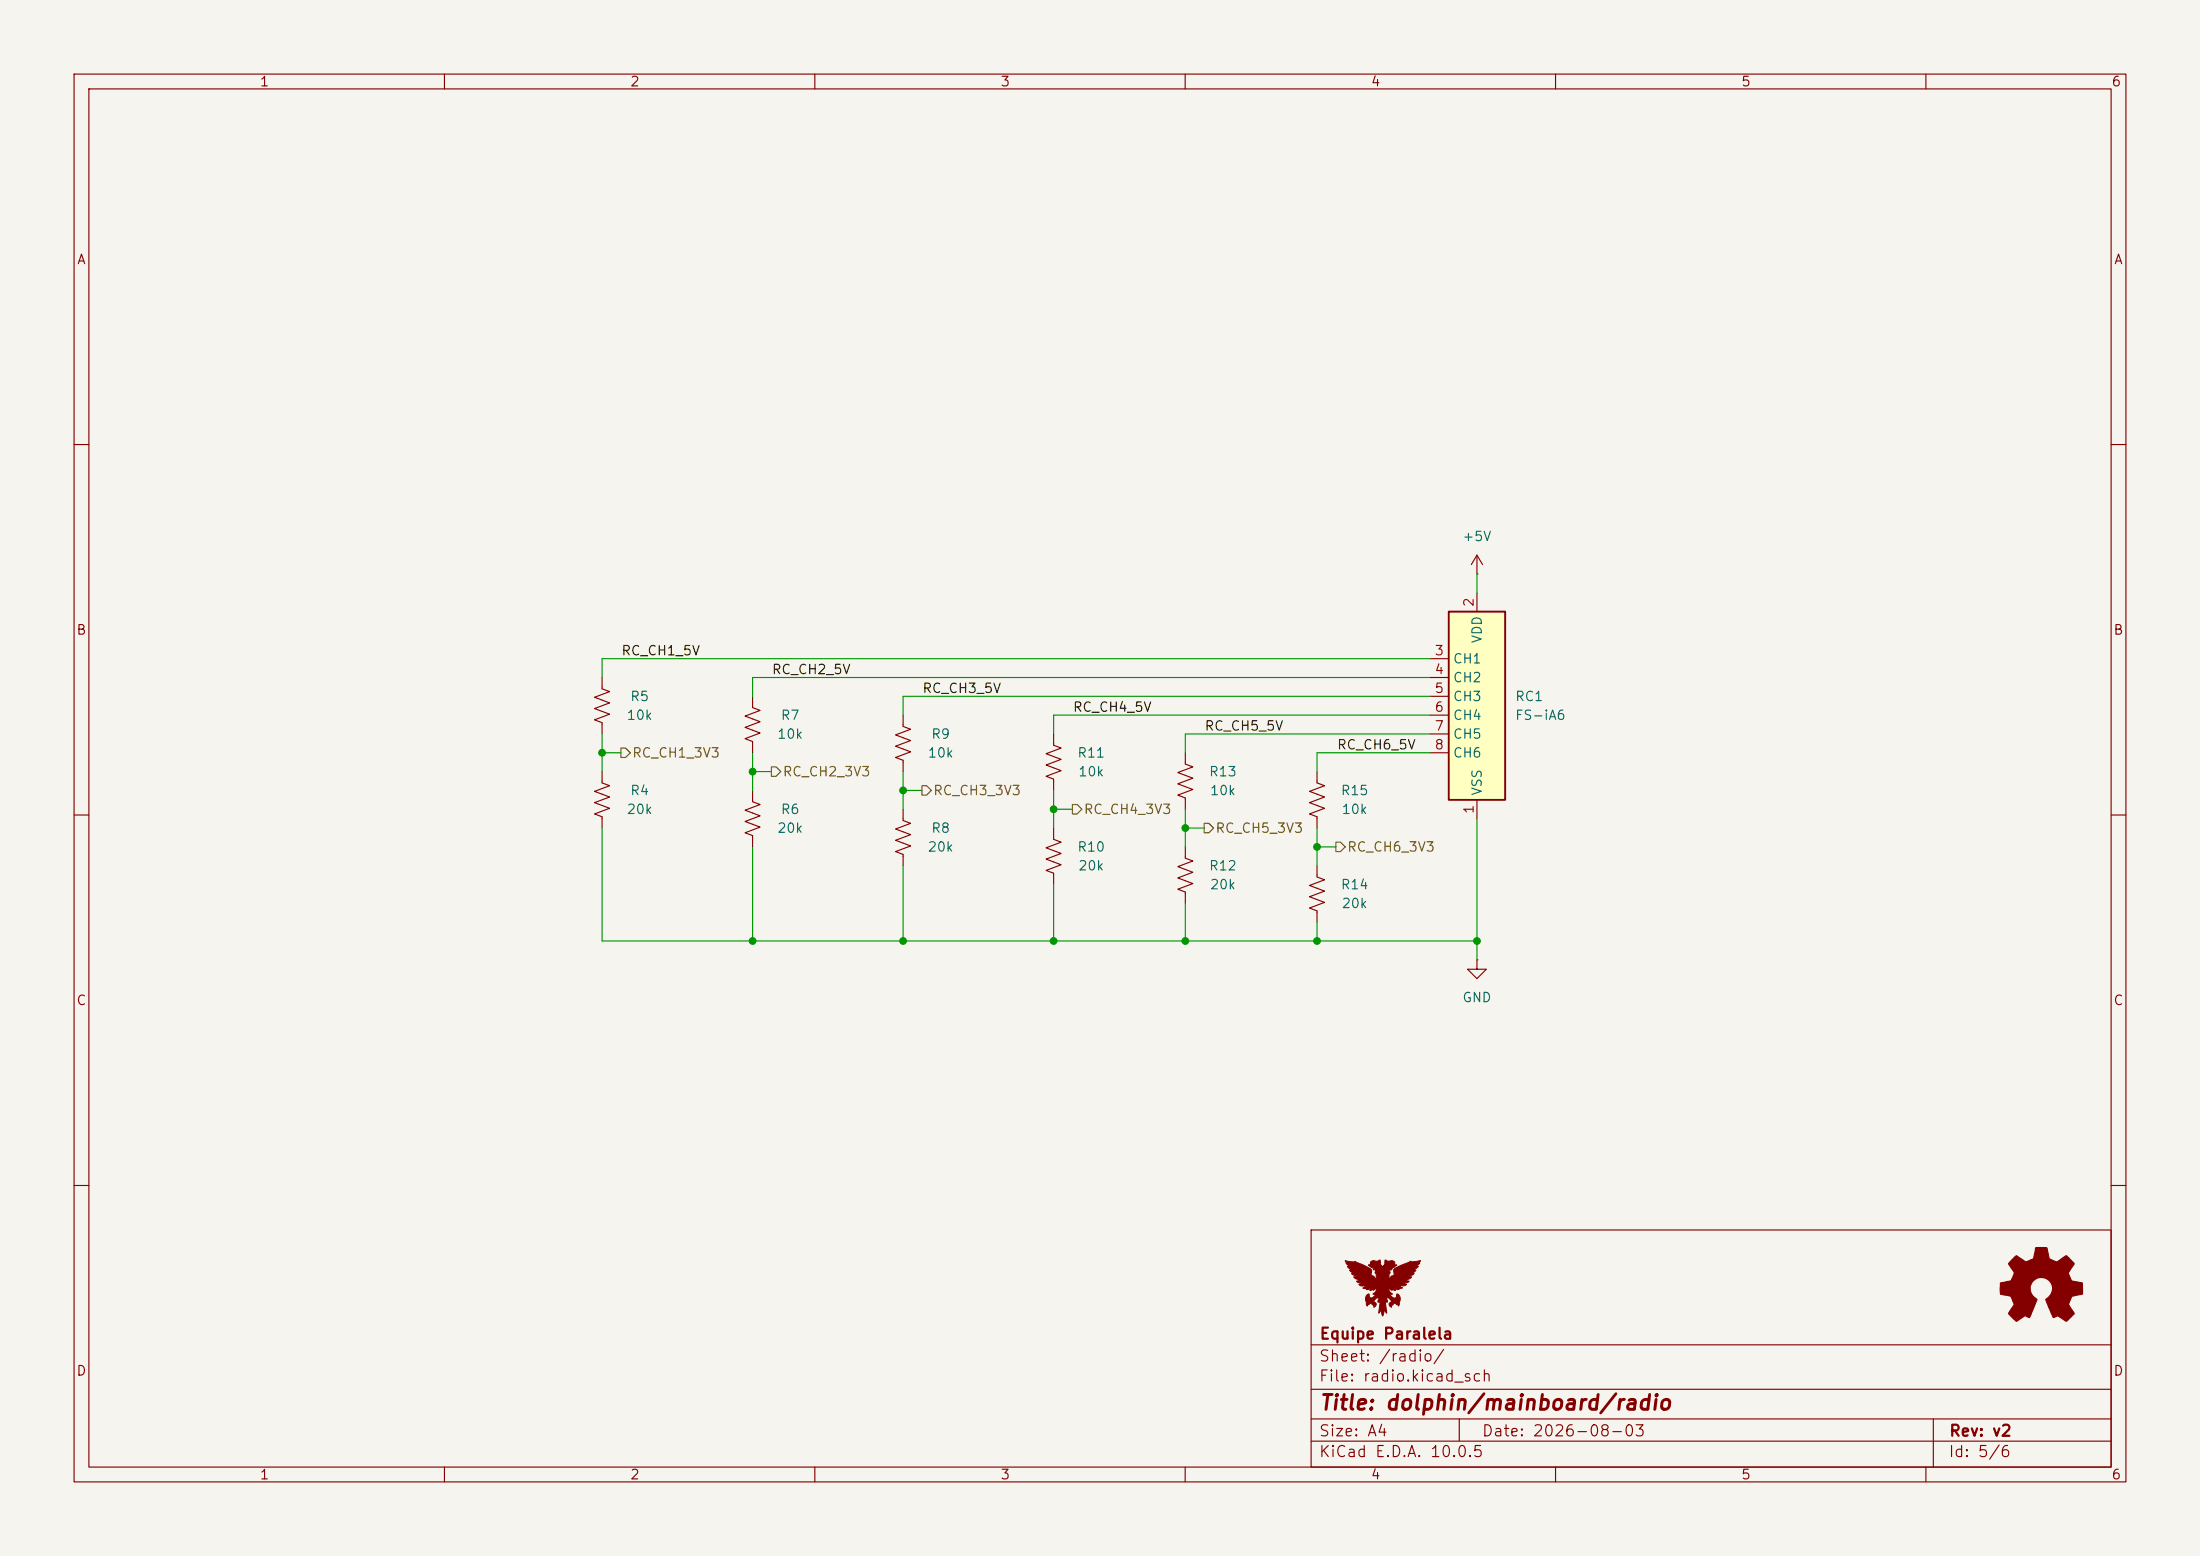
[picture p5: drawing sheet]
<svg xmlns="http://www.w3.org/2000/svg" width="297mm" height="210mm" viewBox="0 0 297 210" stroke-linecap="round" stroke-linejoin="round" font-family="sans-serif">
<path d="M0 0h297v210h-297z" fill="#f5f4ef" stroke="#f5f4ef" stroke-width=".14"/>
<g fill="none" stroke="#840000" stroke-width=".15">
<path d="M10 10h277v190h-277zM12 12h273v186h-273zM60 10v2M110 10v2M160 10v2M210 10v2M260 10v2M10 60h2M199.4 77.5h.1M199.4 74.9l-.8 1.3M199.4 74.9l.8 1.3M199.4 74.9v2.6"/>
<path d="M285 60h2M81.3 91.4v1.6l1 .3-2 .8 2 .8-2 .7 2 .8-2 .8 1 .3v1.6M101.6 94v1.5l1 .4-2 .7 2 .8-2 .8 2 .7-2 .8 1 .4v1.5M121.9 96.5v1.5l1 .4-2 .8 2 .7-2 .8 2 .8-2 .7 1 .4v1.5M142.2 99.1v1.5l1.1 .4-2.1 .7 2.1 .8-2.1 .8 2.1 .7-2.1 .8 1 .4v1.5M10 110h2M81.3 104.1v1.6l1 .3-2 .8 2 .8-2 .7 2 .8-2 .8 1 .3v1.6M101.6 106.7v1.5l1 .4-2 .7 2 .8-2 .8 2 .7-2 .8 1 .4v1.5M121.9 109.2v1.5l1 .4-2 .8 2 .7-2 .8 2 .8-2 .7 1 .4v1.5M142.2 111.8v1.5l1.1 .4-2.1 .7 2.1 .8-2.1 .8 2.1 .7-2.1 .8 1 .4v1.5M160 101.6v1.5l1 .4-2 .8 2 .7-2 .8 2 .8-2 .7 1 .4v1.5M177.8 104.1v1.6l1 .3-2 .8 2 .8-2 .7 2 .8-2 .8 1 .3v1.6"/>
<path d="M285 110h2M199.4 129.5v1.3h1.3l-1.3 1.3-1.3-1.3h1.3M199.4 129.5h.1M10 160h2M177 166h108v32h-108zM285 160h2M60 198v2M110 198v2M160 198v2M177 194.5h108M177 191.5h108M177 187.5h108"/>
<path d="M177 181.5h108M197 191.5v3M210 198v2M260 198v2M261 191.5v6.5"/>
</g>
<path d="M181.6 170.1l.1 .1a1.56 1.56 0 0 0 1.2 0l1.4 .6a1.21 1.21 0 0 1 .9 .7v.2a.38 .38 0 0 0 .3 .6l.3 .5v-.9l-.2-.1a.22 .22 0 0 0 .1-.3 .22 .22 0 0 0-.2-.1l-.2-.3-.5-.3 .7 .1-.1-.1h-.6l-.1-.1 .5 .1v-.1h-.2v-.1l.7 .1v-.1h-.7a.47 .47 0 0 1 .3-.4 .47 .47 0 0 1 .5 0l.4-.1a.39 .39 0 0 1 .1 .5l.4 .4v-.1l1.3-.1-1.3 .1 .2-.2h1.3h-1.3l.1-.1h.7v-.1l-.7 .1v-.5l.6 .1a.48 .48 0 0 1 .5 0 .48 .48 0 0 1 .2 .5h.3l-.6 .4-.1 .3a.25 .25 0 0 0-.3 .1 .25 .25 0 0 0 .1 .3l-.2 .1v.8l.1-.1a.61 .61 0 0 1 .5-.5l.1-.1a.66 .66 0 0 1 .5-1l1.7-.8a.42 .42 0 0 0 .6 .1l.8-.2-.3 .5-.7 .4 .7-.1-.3 .3-.4 .2h.3a.41 .41 0 0 1-.5 .4l.3 .1a.37 .37 0 0 1-.5 .3h-.5l.7 .1a.97 .97 0 0 1-.9 .4l.5 .2a1 1 0 0 1-1 .1l.7 .3a.87 .87 0 0 1-1.1 .1l.5 .4-.3 .1-.3-.1 .2 .2a.69 .69 0 0 1-.7-.2l.2 .4-.5-.3v.3l-.4-.3a.76 .76 0 0 0 .5 .7l-.3 .2a.53 .53 0 0 0 .8 .2l.1-.4a.81 .81 0 0 1 .3 1.3 .22 .22 0 0 1 .1 .2 .22 .22 0 0 1-.2 .1l-.2-.1h-.1a.28 .28 0 0 0-.2-.2 .28 .28 0 0 0-.3 .2l-.2 .2 .1 .1a.38 .38 0 0 1-.4-.3 .38 .38 0 0 1 .3-.4l-.2-.4-.5-.4 .1 .5a.19 .19 0 0 1 .1 .3 .19 .19 0 0 1-.3 0l.2 1.5-.3-.5-.2 .9-.2-.9-.4 .5 .2-1.5a.19 .19 0 0 1-.3 0 .19 .19 0 0 1 .1-.3l.1-.5-.3 .3a.55 .55 0 0 0-.4 .5 .36 .36 0 0 1 .3 .4 .36 .36 0 0 1-.3 .3l-.1-.3h-.1l-.2-.2-.4 .2-.1 .2-.1-.5a.75 .75 0 0 1 .3-1.1 .39 .39 0 0 0 .3 .5 .39 .39 0 0 0 .5-.3l.1-.2-.4-.1a.79 .79 0 0 0 .5-.8l-.4 .3v-.2l-.5 .3 .2-.4-.5 .3-.2-.1 .2-.2-.3 .1h-.3l.5-.5a.81 .81 0 0 1-1-.1l.6-.2h-.7l-.3-.2 .5-.2a.88 .88 0 0 1-.8-.4h.6a1.3 1.3 0 0 1-.9-.4l.3-.1-.5-.2-.1-.2h.4l-.5-.2-.2-.3 .6 .1-.7-.4z" fill="#840000" stroke="#840000" stroke-width=".14"/>
<path d="M271.7 170l.5-.5 1.2 .8 .3-.1 .8-.3 .3-1.5h1.3h.2l.4 1.5 1 .4 1.3-.8 1 1-.8 1.4 .5 1 1.4 .3 .1 1.5-1.5 .2v.2l-.5 1 .8 1.2-.1 .1-1 .9-1.1-.7-.6 .2-1-2.4a1.54 1.54 0 0 0 .3-2.7 1.54 1.54 0 0 0-2.4 1.1 1.97 1.97 0 0 0 .9 1.6l-1 2.4-.6-.2-1.2 .7-1.1-1 .8-1.2-.4-1.1-1.4-.4v-1.4l1.2-.3a.83 .83 0 0 0 .5-.7l.2-.4-.9-1.3z" fill="#840000" stroke="#840000" stroke-width=".15"/>
<path d="M195.6 82.6h7.6v25.4h-7.6z" fill="#ffffc2"/>
<path d="M195.6 82.6h7.6v25.4h-7.6z" fill="none" stroke="#840000" stroke-width=".25"/>
<path d="M193 88.9h2.6M193 91.4h2.6M193 94h2.6M193 96.5h2.6M193 99.1h2.6M199.4 80v2.6M160 114.3v1.5l1 .4-2 .8 2 .7-2 .8 2 .8-2 .7 1 .4v1.5M177.8 116.8v1.6l1 .3-2 .8 2 .8-2 .7 2 .8-2 .8 1 .3v1.6M193 101.6h2.6M199.4 108v2.5" fill="none" stroke="#840000" stroke-width=".15"/>
<path d="M83.8 101h.7l.6 .6-.6 .6h-.7zM104.1 103.5h.7l.6 .6-.6 .7h-.7zM124.5 106h.6l.6 .7-.6 .6h-.6zM144.8 108.6h.6l.6 .6-.6 .7h-.6zM162.6 111.1h.6l.6 .7-.6 .6h-.6zM180.3 113.7h.7l.6 .6-.6 .6h-.7z" fill="none" stroke="#725600" stroke-width=".15"/>
<g fill="none" stroke="#009600" stroke-width=".15">
<path d="M199.4 77.5v2.5M81.3 99.1v5M193 96.5h-50.8v2.6M193 94h-71.1v2.5M193 99.1h-33v2.5M193 91.4h-91.4v2.6M193 88.9h-111.7v2.5M81.3 101.6h2.5M81.3 111.8v15.2h118.1M101.6 104.1h2.5M101.6 101.6v5.1M101.6 114.3v12.7"/>
<path d="M121.9 104.1v5.1M121.9 116.8v10.2M121.9 106.7h2.6M142.2 106.7v5.1M142.2 119.4v7.6M142.2 109.2h2.6M160 109.2v5.1M160 111.8h2.6M177.8 111.8v5M177.8 114.3h2.5M193 101.6h-15.2v2.5M199.4 110.5v19"/>
<path d="M160 121.9v5.1M177.8 124.5v2.5"/>
</g>
<g fill="#009600" stroke="#009600" stroke-width=".14">
<circle cx="177.8" cy="127" r=".46"/>
<circle cx="160" cy="127" r=".46"/>
<circle cx="199.4" cy="127" r=".46"/>
<circle cx="160" cy="111.8" r=".46"/>
<circle cx="101.6" cy="104.1" r=".46"/>
<circle cx="142.2" cy="109.2" r=".46"/>
<circle cx="121.9" cy="127" r=".46"/>
<circle cx="142.2" cy="127" r=".46"/>
<circle cx="81.3" cy="101.6" r=".46"/>
<circle cx="101.6" cy="127" r=".46"/>
<circle cx="121.9" cy="106.7" r=".46"/>
<circle cx="177.8" cy="114.3" r=".46"/>
</g>
<text font-size="2" fill="#840000" x="178" y="190.8">Title: dolphin/mainboard/radio</text>
<g font-size="1.5" fill="#840000">
<text x="178" y="184.1">Sheet: /radio/</text>
<text x="178" y="181.1">Equipe Paralela</text>
<text x="178" y="186.8">File: radio.kicad_sch</text>
<text x="178" y="197">KiCad E.D.A. 10.0.5</text>
<text x="178" y="194.2">Size: A4</text>
<text x="200" y="194.2">Date: 2026-08-03</text>
<text x="263" y="197">Id: 5/6</text>
<text x="263" y="194.2">Rev: v2</text>
</g>
<g font-size="1.3" fill="#840000">
<text x="35" y="12">1</text>
<text x="85" y="12">2</text>
<text x="135" y="12">3</text>
<text x="185" y="12">4</text>
<text x="235" y="12">5</text>
<text x="285" y="12">6</text>
<text x="10.3" y="36">A</text>
<text x="285.3" y="36">A</text>
<text x="10.2" y="86">B</text>
<text x="285.2" y="86">B</text>
<text x="10.2" y="136">C</text>
<text x="285.2" y="136">C</text>
<text x="10.2" y="186">D</text>
<text x="285.2" y="186">D</text>
<text x="35" y="200">1</text>
<text x="85" y="200">2</text>
<text x="135" y="200">3</text>
<text x="185" y="200">4</text>
<text x="235" y="200">5</text>
<text x="285" y="200">6</text>
</g>
<g font-size="1.3" fill="#006464">
<text x="197.3" y="73.4">+5V</text>
<text x="196.1" y="89.9">CH1</text>
<text x="200.4" y="86.9" transform="rotate(-90 200.4 86.9)">VDD</text>
<text x="85" y="94.9">R5</text>
<text x="196.1" y="92.4">CH2</text>
<text x="196.1" y="94.9">CH3</text>
<text x="204.5" y="94.9">RC1</text>
<text x="84.5" y="97.5">10k</text>
<text x="104.8" y="100">10k</text>
<text x="105.3" y="97.5">R7</text>
<text x="125.6" y="100">R9</text>
<text x="196.1" y="97.5">CH4</text>
<text x="196.1" y="100">CH5</text>
<text x="204.5" y="97.5">FS-iA6</text>
<text x="85" y="107.6">R4</text>
<text x="125.1" y="102.6">10k</text>
<text x="145.3" y="102.6">R11</text>
<text x="145.5" y="105.1">10k</text>
<text x="163.1" y="105.1">R13</text>
<text x="163.2" y="107.6">10k</text>
<text x="180.9" y="107.6">R15</text>
<text x="196.1" y="102.6">CH6</text>
<text x="200.4" y="107.5" transform="rotate(-90 200.4 107.5)">VSS</text>
<text x="84.5" y="110.2">20k</text>
<text x="104.8" y="112.7">20k</text>
<text x="105.3" y="110.2">R6</text>
<text x="125.6" y="112.7">R8</text>
<text x="181" y="110.2">10k</text>
<text x="125.1" y="115.3">20k</text>
<text x="145.3" y="115.3">R10</text>
<text x="145.5" y="117.8">20k</text>
<text x="163.1" y="117.8">R12</text>
<text x="163.2" y="120.3">20k</text>
<text x="180.9" y="120.3">R14</text>
<text x="181" y="122.9">20k</text>
<text x="197.3" y="135.6">GND</text>
</g>
<g font-size="1.3" fill="#a90000">
<text x="199.3" y="82" transform="rotate(-90 199.3 82)">2</text>
<text x="193.6" y="88.8">3</text>
<text x="193.6" y="91.3">4</text>
<text x="193.6" y="93.8">5</text>
<text x="193.6" y="96.4">6</text>
<text x="193.6" y="98.9">7</text>
<text x="193.6" y="101.5">8</text>
<text x="199.3" y="110" transform="rotate(-90 199.3 110)">1</text>
</g>
<g font-size="1.3" fill="#0f0f0f">
<text x="83.8" y="88.8">RC_CH1_5V</text>
<text x="104.1" y="91.3">RC_CH2_5V</text>
<text x="124.4" y="93.9">RC_CH3_5V</text>
<text x="144.8" y="96.4">RC_CH4_5V</text>
<text x="162.5" y="98.9">RC_CH5_5V</text>
<text x="180.4" y="101.5">RC_CH6_5V</text>
</g>
<g font-size="1.3" fill="#725600">
<text x="85.3" y="102.6">RC_CH1_3V3</text>
<text x="105.6" y="105.1">RC_CH2_3V3</text>
<text x="125.9" y="107.6">RC_CH3_3V3</text>
<text x="146.2" y="110.2">RC_CH4_3V3</text>
<text x="164" y="112.7">RC_CH5_3V3</text>
<text x="181.8" y="115.3">RC_CH6_3V3</text>
</g>
</svg>
